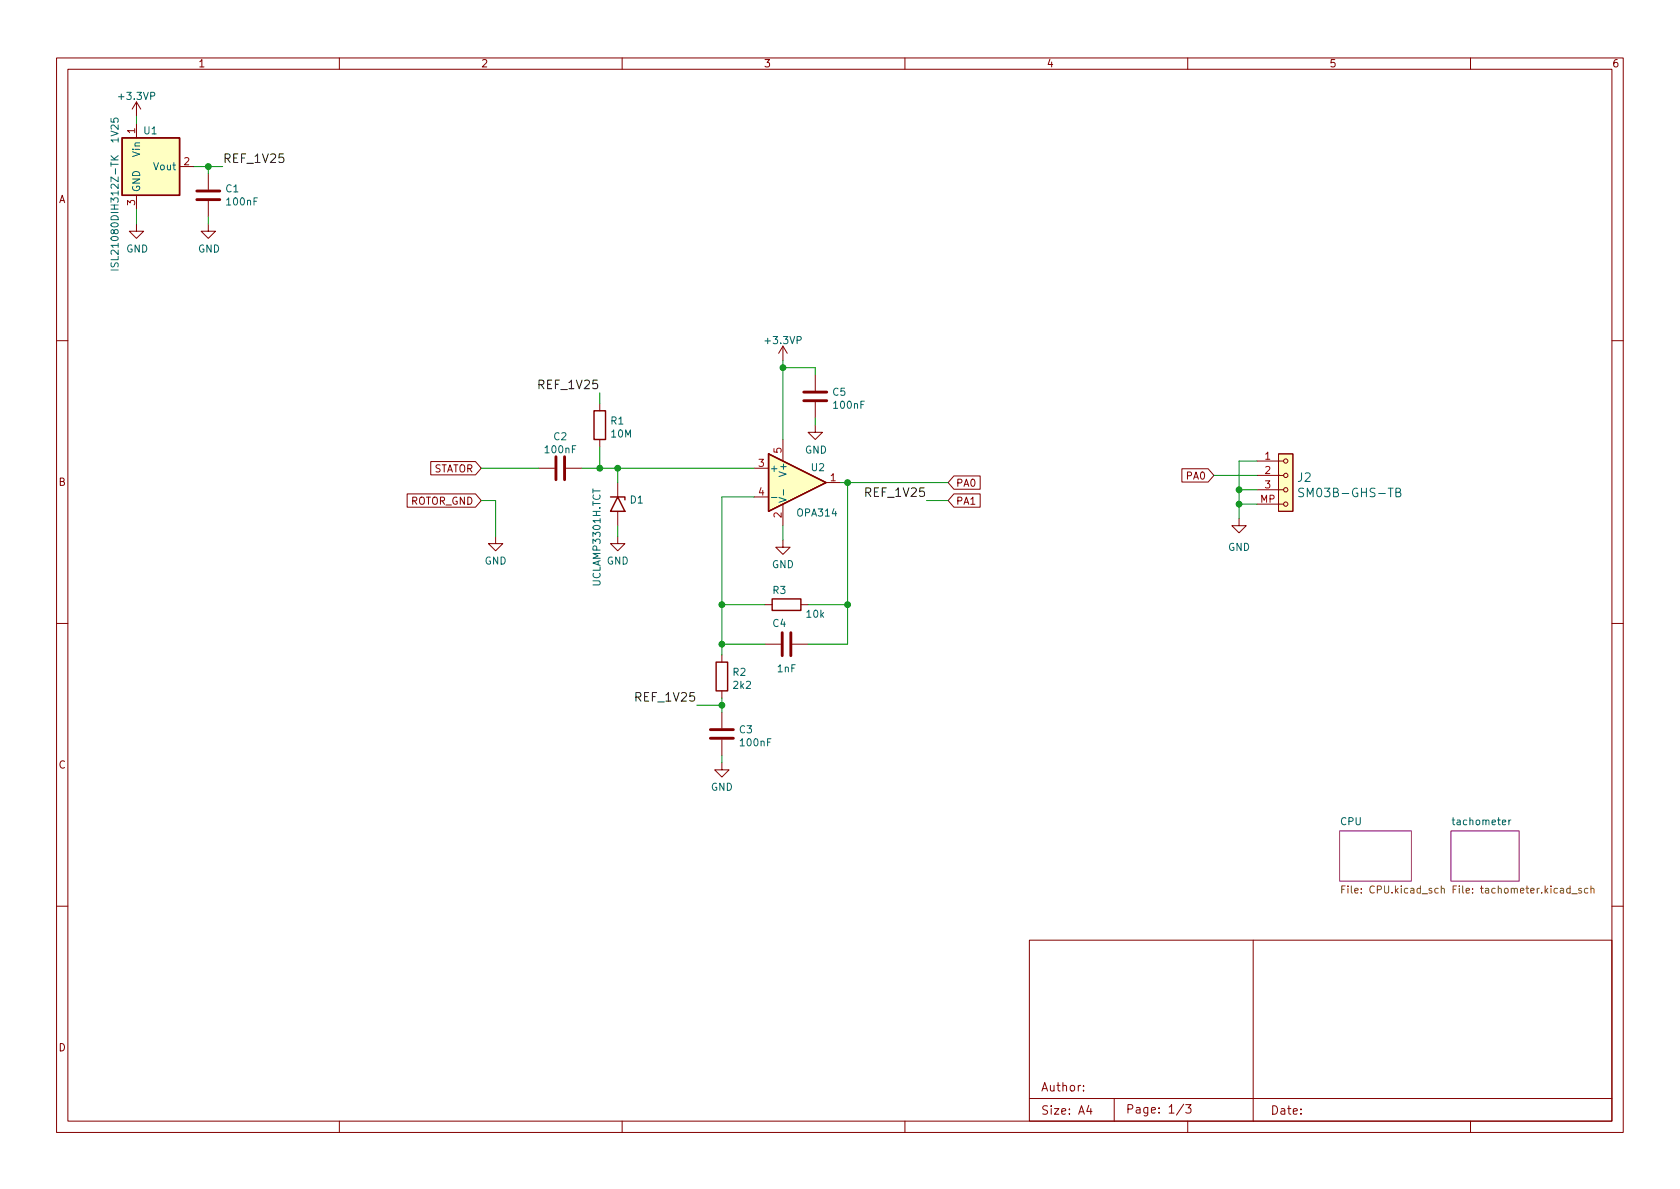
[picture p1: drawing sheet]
<svg xmlns="http://www.w3.org/2000/svg" width="297mm" height="210mm" viewBox="0 0 297 210" stroke-linecap="round" stroke-linejoin="round" font-family="sans-serif">
<g fill="none" stroke="#840000" stroke-width=".18">
<path d="M10 10.2h277v190.1h-277zM12 12.2h273v186.1h-273zM24.1 18v2.6M24.1 18l-.7 1.3M24.1 18l.8 1.3M60 10.2v2M110 10.2v2M160 10.2v2M210 10.2v2M260 10.2v2M24.1 39.6v1.3h1.3l-1.3 1.3-1.2-1.3h1.2M24.1 21.8v2.6"/>
<path d="M24.1 34.5v2.6M31.7 29.5h2.6M36.8 39.6v1.3h1.3l-1.3 1.3-1.2-1.3h1.2M36.8 30.7v2.8M36.8 35.6v2.7M10 60.2h2M106 71.4v1.2M106 77.7v1.3M138.4 61.2l-.7 1.3M138.4 61.2v2.5M138.4 77.7v3.8M138.4 61.2l.8 1.3"/>
<path d="M144.1 75.2v1.2h1.3l-1.3 1.3-1.2-1.3h1.2M144.1 66.3v2.8M144.1 71.1v2.8M285 60.2h2M72 87.3h12.1l1 1.2-1 1.2h-12.1zM76.2 81.6h7.9l1 1.2-1 1.2h-7.9zM87.6 94.9v1.2h1.3l-1.3 1.3-1.2-1.3h1.2M95.2 82.8h2.8M100.1 82.8h2.8M109.2 94.9v1.2h1.3l-1.3 1.3-1.3-1.3h1.3M109.2 85.3v2.6M109.2 90.4v2.6"/>
<path d="M133.3 82.8h2.6M133.3 87.9h2.6M138.4 95.5v1.3h1.3l-1.3 1.2-1.2-1.2h1.2M138.4 89.1v3.9M146 85.3h2.6M168.7 84.2h4.6v2.3h-4.6l-1.1-1.2zM168.7 87.3h4.6v2.4h-4.6l-1.1-1.2zM209 82.9h4.6l1 1.2-1 1.1h-4.6zM219.1 91.7v1.3h1.2l-1.2 1.2-1.3-1.2h1.3M222.2 89.1h4.7M222.2 86.6h4.7M222.2 84.1h4.7"/>
<path d="M222.2 81.5h4.7M226.1 80.3h2.5v10.1h-2.5zM10 110.2h2M127.6 115.8v1.3M135.3 113.9h2.7M135.3 106.9h1.2M140.1 113.9h2.8M141.6 106.9h1.3M285 110.2h2M127.6 134.9v1.2h1.3l-1.3 1.3-1.2-1.3h1.2M127.6 122.2v1.2M127.6 126v2.8"/>
<path d="M127.6 130.8v2.8M10 160.2h2M182 166.3h103v32h-103zM221.6 166.3v32M285 160.2h2M60 198.3v2M110 198.3v2M160 198.3v2M182 194.3h103M191.6 192.8v.1M191.6 192v.1M192.5 195.5l-.4 1h1"/>
<path d="M192.9 196v1M197 194.3v4M209.3 195.3l-1.3 1.9M209.6 195.3h1l-.5 .6 .4 .1v.7l-.2 .1h-.4l-.3-.1M210 198.3v2M260 198.3v2"/>
<circle cx="227.3" cy="86.6" r=".38"/>
<circle cx="227.3" cy="81.5" r=".38"/>
<circle cx="227.3" cy="89.1" r=".38"/>
<circle cx="227.3" cy="84.1" r=".38"/>
</g>
<g fill="#fff" stroke="#fff" stroke-width=".18">
<path d="M256.5 146.9h12.1v8.9h-12.1z"/>
<path d="M236.9 146.9h12.7v8.9h-12.7z"/>
</g>
<path d="M236.9 146.9h12.7v8.9h-12.7zM256.5 146.9h12.1v8.9h-12.1z" fill="none" stroke="#840084" stroke-width=".18"/>
<path d="M19.6 21v.6h.6l-.1-.2 .1-.4 .2-.1 .4 .1 .1 .1-.1 .5M20.9 22.1v.8l-.9-.8-.4 .2 .1 .5M19.6 47.7h1.3M19.7 46.5l-.1 .5 .1 .1h.4l.3-.5 .3-.1 .2 .2-.1 .5M136.4 88h1M137.7 88l1.3 .4-1.3 .4M138.5 86.6v1M230.5 86.4l-.6-.1-.3 .3 .2 .4 .6 .3v.4l-.2 .1h-.6M246.8 87h.5l.2-.1 .1-.3-.1-.2-.7-.1v1.5h.6l.3-.2a.4 .4 0 0 0-.4-.6M266.8 145v.8M267.1 145l-.3 .2" fill="none" stroke="#006464" stroke-width=".18"/>
<path d="M237.2 157.3h.5M237.8 156.7h-.6v1.2M254.3 157.1h-.4l-.2 .2 .1 .6h.5M254.8 157.2l.2-.1h.3l.1 .8M254.8 156.7v1.2M256.9 157.3h.4M257.5 156.7h-.6v1.2M279.6 157.1h-.3l-.2 .2 .1 .1 .4 .2v.3h-.5M280.7 157.1h-.3l-.3 .2 .2 .6h.4M281.3 157.2l.2-.1h.3v.8M281.3 156.7v1.2" fill="none" stroke="#725600" stroke-width=".18"/>
<g fill="#ffffc2" stroke="#ffffc2" stroke-width=".18">
<path d="M226.1 80.3h2.5v10.1h-2.5z"/>
<path d="M21.6 24.4h10.1v10.1h-10.1z"/>
<path d="M135.9 80.3l10.1 5-10.1 5.1z"/>
</g>
<path d="M34.8 35.3h4.1M34.8 33.8h4.1M142.1 69.3h4.1M142.1 70.9h4.1M98.3 80.8v4M99.8 80.8v4M138.3 111.9v4M139.8 111.9v4M125.6 129h4.1M125.6 130.6h4.1" fill="none" stroke="#840000" stroke-width=".51"/>
<path d="M21.6 24.4h10.1v10.1h-10.1zM105 72.6h2.1v5.1h-2.1zM107.9 87.9h2.6v.5M109.2 87.9l1.3 2.5h-2.6zM135.9 80.3l10.1 5-10.1 5.1zM126.6 117.1h2.1v5.1h-2.1zM136.5 105.9h5.1v2h-5.1z" fill="none" stroke="#840000" stroke-width=".25"/>
<g fill="none" stroke="#009600" stroke-width=".18">
<path d="M24.1 20.6v1.2M24.1 37.1v2.5M34.3 29.5h5.1M36.8 29.5v1.2M36.8 38.3v1.3M106 69.5v1.9M106 79v3.8M138.4 63.7v14M138.4 65h5.7v1.3M144.1 73.9v1.3M85.1 82.8h10.1M85.1 88.5h2.5v6.4"/>
<path d="M102.9 82.8h30.4M109.2 82.8v2.5M109.2 93v1.9M133.3 87.9h-5.7v27.9M138.4 93v2.5M148.6 85.3h19M149.9 85.3v28.6h-7M163.8 88.5h3.8M214.6 84.1h7.6M219.1 89.1h3.1M219.1 86.6h3.1M222.2 81.5h-3.1v10.2"/>
<path d="M127.6 113.9h7.7M127.6 106.9h7.7M142.9 106.9h7M123.2 124.7h4.4M127.6 123.4v2.6M127.6 133.6v1.3"/>
</g>
<g fill="#009600" stroke="#009600" stroke-width=".18">
<circle cx="106" cy="82.8" r=".51"/>
<circle cx="109.2" cy="82.8" r=".51"/>
<circle cx="138.4" cy="65" r=".51"/>
<circle cx="36.8" cy="29.5" r=".51"/>
<circle cx="149.9" cy="85.3" r=".51"/>
<circle cx="149.9" cy="106.9" r=".51"/>
<circle cx="219.1" cy="86.6" r=".51"/>
<circle cx="219.1" cy="89.1" r=".51"/>
<circle cx="127.6" cy="113.9" r=".51"/>
<circle cx="127.6" cy="106.9" r=".51"/>
<circle cx="127.6" cy="124.7" r=".51"/>
</g>
<g font-size="2.1" fill="#0f0f0f">
<text x="39.4" y="28.8">REF_1V25</text>
<text x="95.7" y="68.8">REF_1V25</text>
<text x="153.4" y="87.9">REF_1V25</text>
<text x="112.8" y="124.1">REF_1V25</text>
</g>
<g font-size="2.1" fill="#006464">
<text x="229.5" y="85.2">J2</text>
<text x="230.7" y="87.9">SM03B-GHS-TB</text>
</g>
<g font-size="2.1" fill="#840000">
<text x="184" y="193">Author:</text>
<text x="184" y="197.1">Size: A4</text>
<text x="199" y="196.9">Page: 1/3</text>
<text x="224.6" y="197.1">Date:</text>
</g>
<g font-size="1.8" fill="#840000">
<text x="35" y="11.9">1</text>
<text x="85" y="11.9">2</text>
<text x="135" y="11.9">3</text>
<text x="185" y="11.9">4</text>
<text x="235" y="11.9">5</text>
<text x="285" y="11.9">6</text>
<text x="10.3" y="35.9">A</text>
<text x="76.5" y="83.5">STATOR</text>
<text x="10.3" y="85.9">B</text>
<text x="72.5" y="89.2">ROTOR_GND</text>
<text x="169" y="86.1">PA0</text>
<text x="169" y="89.2">PA1</text>
<text x="209.9" y="84.8">PA0</text>
<text x="10.3" y="135.9">C</text>
<text x="10.3" y="185.9">D</text>
</g>
<g font-size="1.8" fill="#006464">
<text x="21.2" y="17.7">+3.3VP</text>
<text x="25.5" y="23.7">U1</text>
<text x="24.8" y="27.6" transform="rotate(-90 24.8 27.6)">Vin</text>
<text x="24.8" y="34" transform="rotate(-90 24.8 34)">GND</text>
<text x="27.3" y="30.1">Vout</text>
<text x="39.9" y="34">C1</text>
<text x="40.2" y="36.3">100nF</text>
<text x="21" y="45.7" transform="rotate(-90 21 45.7)">ISL21080DIH312Z-TK 1V25</text>
<text x="22.3" y="44.6">GND</text>
<text x="35" y="44.6">GND</text>
<text x="135.5" y="60.8">+3.3VP</text>
<text x="147.3" y="70">C5</text>
<text x="97.9" y="77.8">C2</text>
<text x="108" y="75.1">R1</text>
<text x="108.1" y="77.4">10M</text>
<text x="147.5" y="72.3">100nF</text>
<text x="96.5" y="80.1">100nF</text>
<text x="136" y="83.4">+</text>
<text x="139.1" y="83.9" transform="rotate(-90 139.1 83.9)">V+</text>
<text x="142.3" y="80.2">GND</text>
<text x="143.5" y="83.3">U2</text>
<text x="111.4" y="89">D1</text>
<text x="141.1" y="91.3">OPA314</text>
<text x="85.7" y="99.8">GND</text>
<text x="107.3" y="99.8">GND</text>
<text x="136.5" y="100.5">GND</text>
<text x="217.1" y="97.4">GND</text>
<text x="106.2" y="103.4" transform="rotate(-90 106.2 103.4)">UCLAMP3301H.TCT</text>
<text x="136.7" y="105">R3</text>
<text x="136.7" y="110.9">C4</text>
<text x="142.7" y="109.2">10k</text>
<text x="129.6" y="119.5">R2</text>
<text x="137.5" y="118.9">1nF</text>
<text x="129.7" y="121.8">2k2</text>
<text x="130.7" y="129.7">C3</text>
<text x="131" y="132">100nF</text>
<text x="125.7" y="139.8">GND</text>
<text x="237" y="145.9">CPU</text>
<text x="257.2" y="145.9">tachometer</text>
</g>
<g font-size="1.8" fill="#a90000">
<text x="23.9" y="23.6" transform="rotate(-90 23.9 23.6)">1</text>
<text x="32.5" y="29.2">2</text>
<text x="23.9" y="36.3" transform="rotate(-90 23.9 36.3)">3</text>
<text x="134.1" y="82.5">3</text>
<text x="138.2" y="80.1" transform="rotate(-90 138.2 80.1)">5</text>
<text x="223.7" y="81.3">1</text>
<text x="223.7" y="83.8">2</text>
<text x="134.1" y="87.6">4</text>
<text x="146.8" y="85.1">1</text>
<text x="222.8" y="88.9">MP</text>
<text x="223.7" y="86.4">3</text>
<text x="138.2" y="91.5" transform="rotate(-90 138.2 91.5)">2</text>
</g>
<g font-size="1.8" fill="#725600">
<text x="237.9" y="158">File: CPU.kicad_sch</text>
<text x="258" y="158">File: tachometer.kicad_sch</text>
</g>
</svg>
